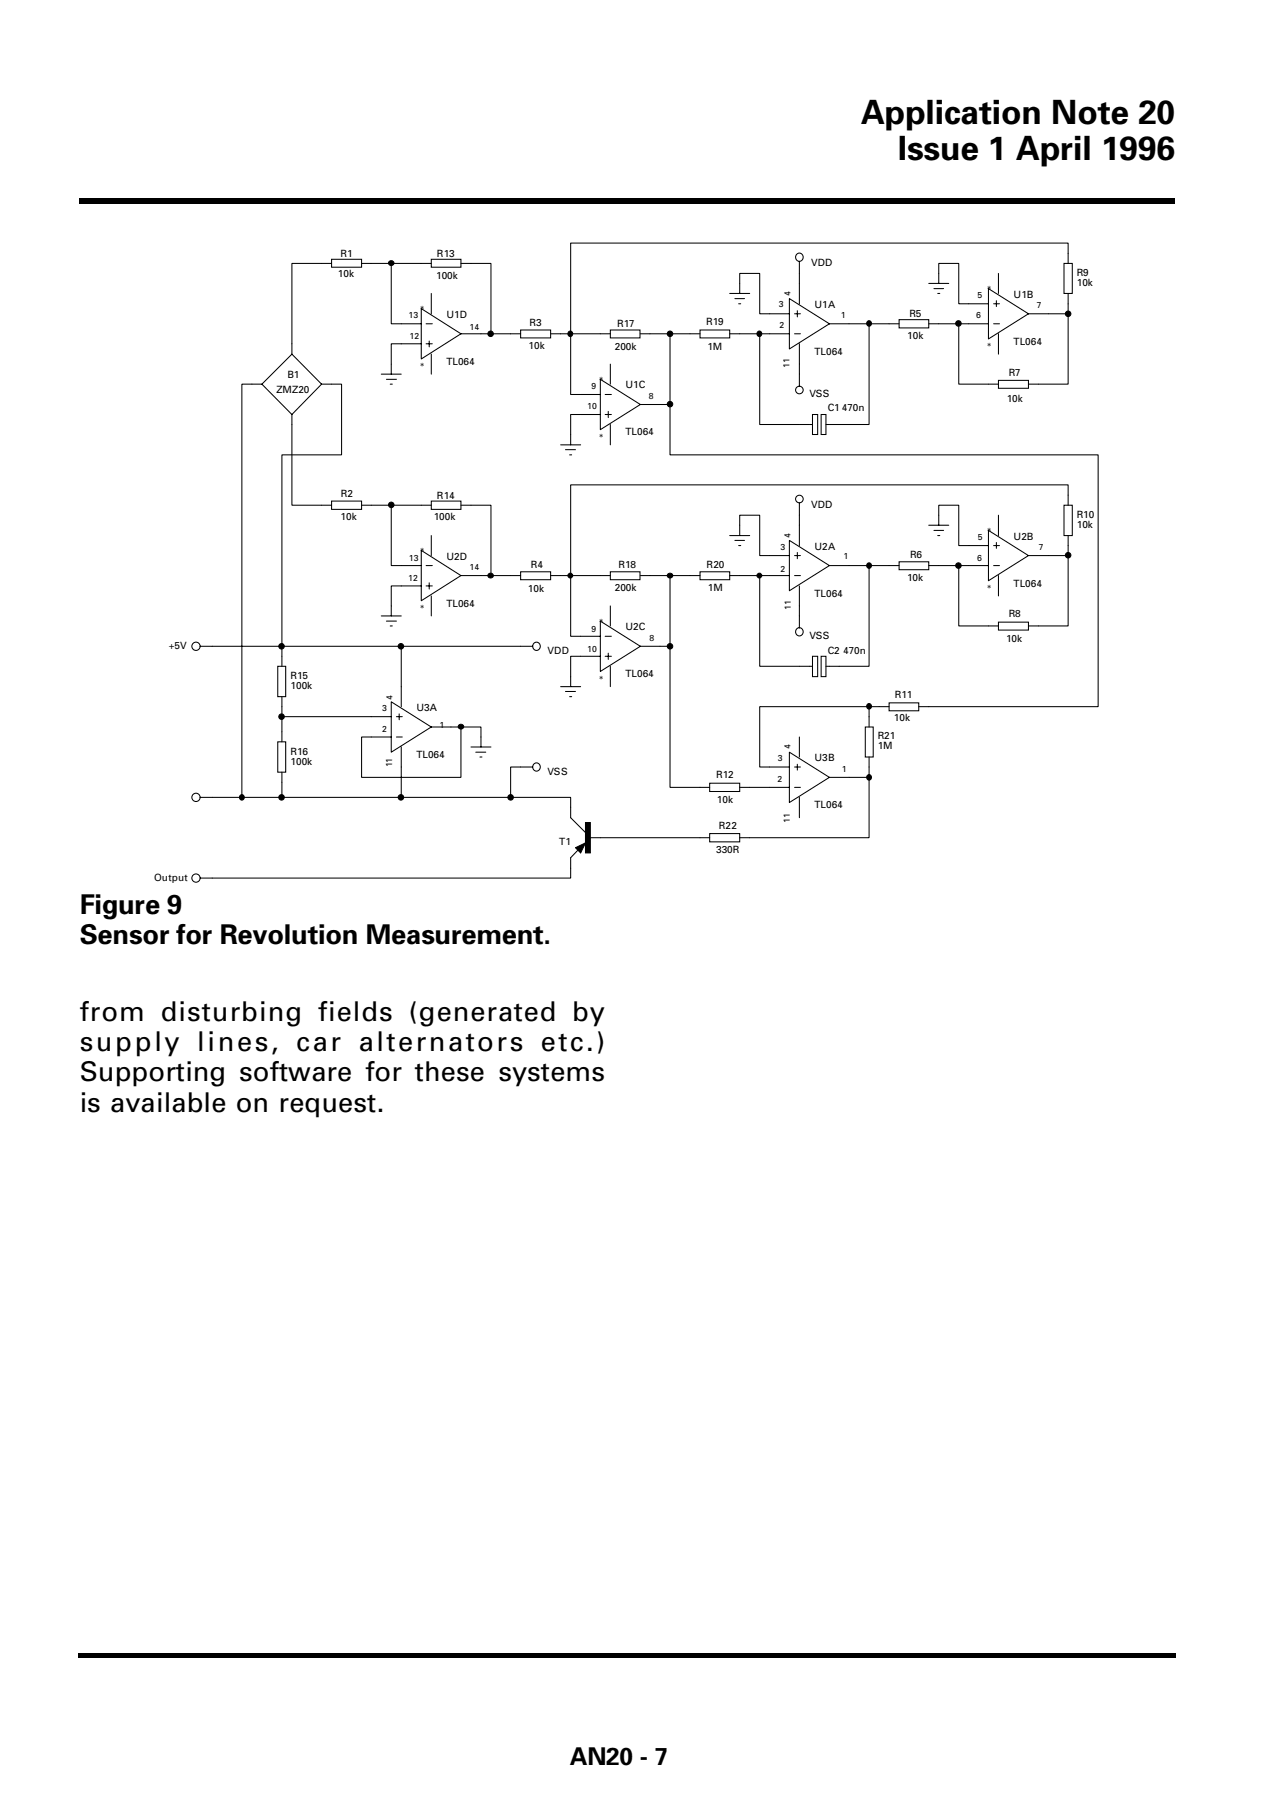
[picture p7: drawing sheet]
<svg xmlns="http://www.w3.org/2000/svg" width="149mm" height="210mm" viewBox="0 0 149 210" stroke-linecap="round" stroke-linejoin="round" font-family="sans-serif">
<path d="M9 191.7h127.2v.5h-127.2z" fill="#000"/>
<path d="M9.2 23h127v.7h-127z" fill-rule="evenodd" fill="#000"/>
<g fill="none" stroke="#000" stroke-width=".12">
<path d="M38.4 30.1h3.5v.9h-3.5zM38.4 30.5h-4.6v10.6M41.9 30.5h3.5M48.8 35.8l4.6 2.9-4.6 2.9zM48.8 39.9h-3.4v3.5M49.4 37.5h.7M49.4 39.9h.7M49.8 39.5v.7M50 30.5h-4.6v7h3.4M50 34v2.4M50 30.1h3.4v.9h-3.4zM53.4 30.5h3.5v8.2"/>
<path d="M53.4 38.7h7M60.4 38.3h3.4v.9h-3.4zM63.8 38.7h7M70.8 38.3h3.4v.9h-3.4zM74.2 38.7h7M77.7 38.7v8.2M81.2 38.3h3.4v.9h-3.4zM84.6 38.7h6.9M84.6 34h2.3M85.2 34.6h1.1M85.6 35.2h.3M85.8 34v-2.3h2.3v4.7h3.4"/>
<path d="M88.1 38.7v10.5h6.1M91.5 34.6l4.7 2.9-4.7 3zM92.1 38.7h.7M92.1 36.4h.7M92.4 36v.7M92.7 30.3v4.9M92.7 39.9v4.9M96.2 37.5h8M100.8 37.5v11.7h-5M104.2 37.1h3.5v.9h-3.5zM107.7 37.5h6.9M107.7 32.9h2.3"/>
<path d="M108.3 33.5h1.1M108.7 34h.3M108.8 32.9v-2.4h2.4v4.7h3.4M111.2 37.5v7h4.6M114.6 33.5l4.6 2.9-4.6 2.9zM115.2 37.5h.7M115.2 35.2h.7M115.5 34.9v.6M115.8 31.7v2.3M115.8 38.7v2.4M119.2 36.4h4.6M123.4 30.5h.9v3.5h-.9z"/>
<path d="M123.8 30.5v-2.3h-57.6v17.5h3.4M123.8 36.4v8.1h-4.6M123.8 34v2.4M30.4 44.5h-2.4v48M33.8 41.1l3.5 3.4-3.5 3.6-3.4-3.6zM33.8 48.1v10.5h4.6M37.3 44.5h2.3v8.2h-6.9v24.6M38.4 58.1h3.5v1h-3.5zM41.9 58.6h3.5M44.2 43.4h2.3M44.8 44h1.2M45.2 44.5h.3"/>
<path d="M50 58.6h-4.6v7h3.4M50 41.1v2.3M50 58.1h3.4v1h-3.4zM53.4 58.6h3.5v8.1M65 51.6h2.3M65.6 52.1h1.1M66 52.7h.3M69.6 44l4.6 2.9-4.6 2.9zM69.6 48.1h-3.4v3.5M70.2 45.7h.7M70.2 48.1h.7M70.5 47.7v.7"/>
<path d="M70.8 42.2v2.3M70.8 49.2v2.4M74.2 46.9h3.5M77.7 46.9v5.8h49.6v29.2h-20.8M92.7 58.3v5M94.2 48.1h.6v2.3h-.6zM95.2 48.1h.6v2.3h-.6zM115.8 44.1h3.4v.9h-3.4zM115.8 59.7v2.4M123.4 58.6h.9v3.5h-.9zM123.8 58.6v-2.4h-57.6v17.6h3.4M23.2 74.9h38.6"/>
<path d="M32.2 77.3h.9v3.5h-.9zM44.2 71.4h2.3M44.8 72h1.2M45.2 72.6h.3M46.5 74.9v7M48.8 63.8l4.6 2.9-4.6 3zM48.8 67.9h-3.4v3.5M49.4 65.6h.7M49.4 67.9h.7M49.8 67.6v.7M50 62.1v2.3M50 69.1v2.3"/>
<path d="M53.4 66.7h7M60.4 66.3h3.4v.9h-3.4zM63.8 66.7h7M65 79.6h2.3M69.6 72l4.6 2.9-4.6 3zM69.6 76.1h-3.4v3.5M70.2 73.8h.7M70.2 76.1h.7M70.5 75.7v.8M70.8 66.3h3.4v.9h-3.4zM70.8 70.3v2.3M70.8 77.3v2.3"/>
<path d="M74.2 66.7h7M74.2 74.9h3.5M77.7 74.9v16.4h4.6M77.7 66.7v8.2M81.2 66.3h3.4v.9h-3.4zM84.6 66.7h6.9M84.6 62.1h2.3M85.2 62.7h1.1M85.6 63.3h.3M85.8 62.1v-2.4h2.3v4.7h3.4M88.1 66.7v10.6h6.1M91.5 62.7l4.7 2.9-4.7 2.9z"/>
<path d="M92.1 66.7h.7M92.1 64.4h.7M92.4 64.1v.7M92.7 67.9v4.9M94.2 76.1h.6v2.4h-.6zM95.2 76.1h.6v2.4h-.6zM96.2 65.6h8M100.8 65.6v11.7h-5M104.2 65.1h3.5v1h-3.5zM107.7 65.6h6.9M107.7 60.9h2.3M108.3 61.5h1.1"/>
<path d="M108.7 62.1h.3M108.8 60.9v-2.3h2.4v4.7h3.4M111.2 65.6v7h4.6M114.6 61.5l4.6 2.9-4.6 2.9zM115.2 65.6h.7M115.2 63.3h.7M115.5 62.9v.7M115.8 72.1h3.4v1h-3.4zM115.8 66.7v2.4M119.2 64.4h4.6M123.8 64.4v8.2h-4.6M123.8 62.1v2.3"/>
<path d="M23.2 92.5h36M32.2 86h.9v3.5h-.9zM32.7 83.1h12.7M32.7 80.8v5.2M32.7 89.5v3M45.4 81.4l4.6 2.9-4.6 2.9zM46 85.5h.6M46 83.1h.6M46.3 82.8v.7M46.5 86.6v5.9M50 84.3h3.4M53.4 84.3h2.4v2.3"/>
<path d="M53.4 84.3v5.8h-11.5v-4.6h3.5M54.6 86.6h2.3M55.2 87.2h1.1M55.6 87.8h.3M59.2 92.5h7v2.3l1.7 1.7M61.8 88.9h-2.6v3.6M65.6 80.2h1.1M66 80.8h.3M67.1 98.5l-.9 1v2.3h-43M68.4 97.1h13.9M82.3 96.7h3.5v.9h-3.5zM82.3 90.8h3.5v1h-3.5z"/>
<path d="M85.8 91.3h5.7M91.5 87.2l4.7 2.9-4.7 3zM92.1 91.3h.7M92.1 88.9h.7M92.4 88.6v.7M92.7 85.5v2.3M92.7 92.5v2.3M96.2 90.1h4.6M100.3 84.3h.9v3.5h-.9zM100.8 81.9h-12.7v7h3.4M100.8 90.1v7h-15M100.8 81.9h2.3"/>
<path d="M100.8 81.9v2.4M100.8 87.8v2.3M103.1 81.5h3.4v.9h-3.4z"/>
<circle cx="92.7" cy="29.8" r=".46"/>
<circle cx="92.7" cy="45.2" r=".44"/>
<circle cx="92.7" cy="57.9" r=".44"/>
<circle cx="22.7" cy="74.9" r=".48"/>
<circle cx="62.2" cy="74.9" r=".46"/>
<circle cx="92.7" cy="73.3" r=".46"/>
<circle cx="22.7" cy="92.5" r=".48"/>
<circle cx="62.2" cy="88.9" r=".46"/>
<circle cx="22.7" cy="101.8" r=".48"/>
</g>
<g fill="#000" stroke="#000" stroke-width=".12">
<path d="M66.7 98.3l1.2-.6-.6 1.2z"/>
<path d="M67.9 95.4h.5v3.5h-.5z" fill-rule="evenodd"/>
<circle cx="45.4" cy="30.5" r=".3"/>
<circle cx="56.9" cy="38.7" r=".32"/>
<circle cx="66.1" cy="38.7" r=".3"/>
<circle cx="77.7" cy="38.7" r=".32"/>
<circle cx="88" cy="38.7" r=".3"/>
<circle cx="100.7" cy="37.5" r=".3"/>
<circle cx="111.1" cy="37.5" r=".32"/>
<circle cx="123.8" cy="36.4" r=".32"/>
<circle cx="45.4" cy="58.5" r=".32"/>
<circle cx="77.7" cy="46.9" r=".32"/>
<circle cx="32.6" cy="74.9" r=".32"/>
<circle cx="46.5" cy="74.9" r=".32"/>
<circle cx="56.9" cy="66.7" r=".3"/>
<circle cx="66.1" cy="66.7" r=".28"/>
<circle cx="77.7" cy="74.9" r=".32"/>
<circle cx="77.7" cy="66.7" r=".3"/>
<circle cx="88" cy="66.7" r=".28"/>
<circle cx="100.7" cy="65.6" r=".3"/>
<circle cx="111.1" cy="65.6" r=".32"/>
<circle cx="123.8" cy="64.4" r=".32"/>
<circle cx="28" cy="92.5" r=".3"/>
<circle cx="32.6" cy="92.5" r=".32"/>
<circle cx="32.6" cy="83.1" r=".32"/>
<circle cx="46.5" cy="92.5" r=".32"/>
<circle cx="53.5" cy="84.3" r=".3"/>
<circle cx="59.2" cy="92.5" r=".32"/>
<circle cx="100.7" cy="81.9" r=".3"/>
<circle cx="100.7" cy="90.1" r=".3"/>
</g>
<g font-size="3.9">
<text x="99.8" y="14.3">Application Note 20</text>
<text x="104.1" y="18.6">Issue 1 April 1996</text>
</g>
<g font-size="3.2">
<text x="9.2" y="106">Figure 9</text>
<text x="9.2" y="109.5">Sensor for Revolution Measurement.</text>
<text x="9.2" y="118.3">from disturbing fields (generated by</text>
<text x="9.2" y="121.9">supply lines, car alternators etc.)</text>
<text x="9.2" y="125.4">Supporting software for these systems</text>
<text x="9.2" y="128.9">is available on request.</text>
</g>
<text font-size="2.8" x="66.1" y="204.6">AN20 - 7</text>
<g font-size="1.2">
<text x="39.5" y="29.7">R1</text>
<text x="50.6" y="29.8">R13</text>
<text x="39.2" y="32.1">10k</text>
<text x="50.6" y="32.3">100k</text>
<text x="94" y="30.8">VDD</text>
<text x="94.4" y="35.7">U1A</text>
<text x="117.5" y="34.5">U1B</text>
<text x="124.8" y="32">R9</text>
<text x="124.8" y="33.1">10k</text>
<text x="51.8" y="36.9">U1D</text>
<text x="61.3" y="40.5">10k</text>
<text x="61.4" y="37.7">R3</text>
<text x="71.3" y="40.5">200k</text>
<text x="71.6" y="37.9">R17</text>
<text x="81.9" y="37.7">R19</text>
<text x="82" y="40.6">1M</text>
<text x="94.4" y="41.1">TL064</text>
<text x="105.2" y="39.3">10k</text>
<text x="105.4" y="36.7">R5</text>
<text x="117.5" y="40">TL064</text>
<text x="32" y="45.5">ZMZ20</text>
<text x="33.3" y="43.8">B1</text>
<text x="51.8" y="42.3">TL064</text>
<text x="72.5" y="45">U1C</text>
<text x="93.8" y="46">VSS</text>
<text x="96" y="47.7">C1 470n</text>
<text x="116.7" y="46.6">10k</text>
<text x="117" y="43.6">R7</text>
<text x="72.5" y="50.5">TL064</text>
<text x="39.5" y="57.7">R2</text>
<text x="50.6" y="57.8">R14</text>
<text x="94" y="58.9">VDD</text>
<text x="39.5" y="60.3">10k</text>
<text x="50.3" y="60.3">100k</text>
<text x="51.8" y="64.9">U2D</text>
<text x="61.6" y="65.9">R4</text>
<text x="71.7" y="65.9">R18</text>
<text x="81.9" y="65.9">R20</text>
<text x="94.4" y="63.7">U2A</text>
<text x="105.5" y="64.7">R6</text>
<text x="117.5" y="62.6">U2B</text>
<text x="124.8" y="60">R10</text>
<text x="124.8" y="61.2">10k</text>
<text x="51.8" y="70.3">TL064</text>
<text x="61.2" y="68.6">10k</text>
<text x="71.3" y="68.5">200k</text>
<text x="82.1" y="68.5">1M</text>
<text x="94.4" y="69.2">TL064</text>
<text x="105.2" y="67.4">10k</text>
<text x="117" y="71.5">R8</text>
<text x="117.5" y="68">TL064</text>
<text x="19.6" y="75.3">+5V</text>
<text x="63.5" y="75.8">VDD</text>
<text x="72.5" y="73.1">U2C</text>
<text x="93.8" y="74.1">VSS</text>
<text x="96" y="75.8">C2 470n</text>
<text x="116.6" y="74.5">10k</text>
<text x="33.7" y="78.7">R15</text>
<text x="33.7" y="79.9">100k</text>
<text x="48.3" y="82.4">U3A</text>
<text x="72.5" y="78.5">TL064</text>
<text x="103.6" y="83.7">10k</text>
<text x="103.8" y="81">R11</text>
<text x="33.7" y="87.5">R16</text>
<text x="33.7" y="88.7">100k</text>
<text x="48.3" y="87.9">TL064</text>
<text x="63.5" y="89.8">VSS</text>
<text x="94.4" y="88.3">U3B</text>
<text x="101.8" y="85.7">R21</text>
<text x="101.8" y="86.9">1M</text>
<text x="83" y="90.3">R12</text>
<text x="83.1" y="93.1">10k</text>
<text x="94.4" y="93.7">TL064</text>
<text x="64.8" y="98">T1</text>
<text x="83" y="98.9">330R</text>
<text x="83.4" y="96.2">R22</text>
<text x="17.9" y="102.1">Output</text>
</g>
<g font-size="1">
<text x="49.5" y="36" transform="rotate(-90 49.5 36)">*</text>
<text x="90.3" y="35.6">3</text>
<text x="91.6" y="34.3" transform="rotate(-90 91.6 34.3)">4</text>
<text x="113.3" y="34.5">5</text>
<text x="115.2" y="33.7" transform="rotate(-90 115.2 33.7)">*</text>
<text x="120.2" y="35.7">7</text>
<text x="47.4" y="36.9">13</text>
<text x="47.5" y="39.3">12</text>
<text x="54.4" y="38.3">14</text>
<text x="90.4" y="38.1">2</text>
<text x="97.5" y="36.9">1</text>
<text x="113.2" y="36.9">6</text>
<text x="115.2" y="40.3" transform="rotate(-90 115.2 40.3)">*</text>
<text x="49.5" y="42.6" transform="rotate(-90 49.5 42.6)">*</text>
<text x="68.1" y="47.5">10</text>
<text x="68.6" y="45.1">9</text>
<text x="70.2" y="44.2" transform="rotate(-90 70.2 44.2)">*</text>
<text x="75.2" y="46.3">8</text>
<text x="91.5" y="42.7" transform="rotate(-90 91.5 42.7)">11</text>
<text x="70.2" y="50.8" transform="rotate(-90 70.2 50.8)">*</text>
<text x="47.4" y="65.1">13</text>
<text x="49.5" y="64.1" transform="rotate(-90 49.5 64.1)">*</text>
<text x="90.5" y="63.8">3</text>
<text x="91.6" y="62.3" transform="rotate(-90 91.6 62.3)">4</text>
<text x="97.8" y="64.9">1</text>
<text x="113.3" y="65">6</text>
<text x="113.4" y="62.6">5</text>
<text x="115.2" y="61.7" transform="rotate(-90 115.2 61.7)">*</text>
<text x="120.4" y="63.7">7</text>
<text x="47.3" y="67.4">12</text>
<text x="49.5" y="70.6" transform="rotate(-90 49.5 70.6)">*</text>
<text x="54.4" y="66.1">14</text>
<text x="90.5" y="66.3">2</text>
<text x="91.7" y="70.8" transform="rotate(-90 91.7 70.8)">11</text>
<text x="115.2" y="68.3" transform="rotate(-90 115.2 68.3)">*</text>
<text x="68.1" y="75.6">10</text>
<text x="68.6" y="73.3">9</text>
<text x="70.2" y="72.2" transform="rotate(-90 70.2 72.2)">*</text>
<text x="75.3" y="74.3">8</text>
<text x="44.3" y="82.5">3</text>
<text x="45.5" y="81.2" transform="rotate(-90 45.5 81.2)">4</text>
<text x="70.2" y="78.8" transform="rotate(-90 70.2 78.8)">*</text>
<text x="44.3" y="84.9">2</text>
<text x="45.5" y="89" transform="rotate(-90 45.5 89)">11</text>
<text x="51" y="84.4">1</text>
<text x="90.2" y="88.3">3</text>
<text x="91.6" y="86.8" transform="rotate(-90 91.6 86.8)">4</text>
<text x="97.6" y="89.5">1</text>
<text x="90.2" y="90.6">2</text>
<text x="91.6" y="95.4" transform="rotate(-90 91.6 95.4)">11</text>
</g>
</svg>
